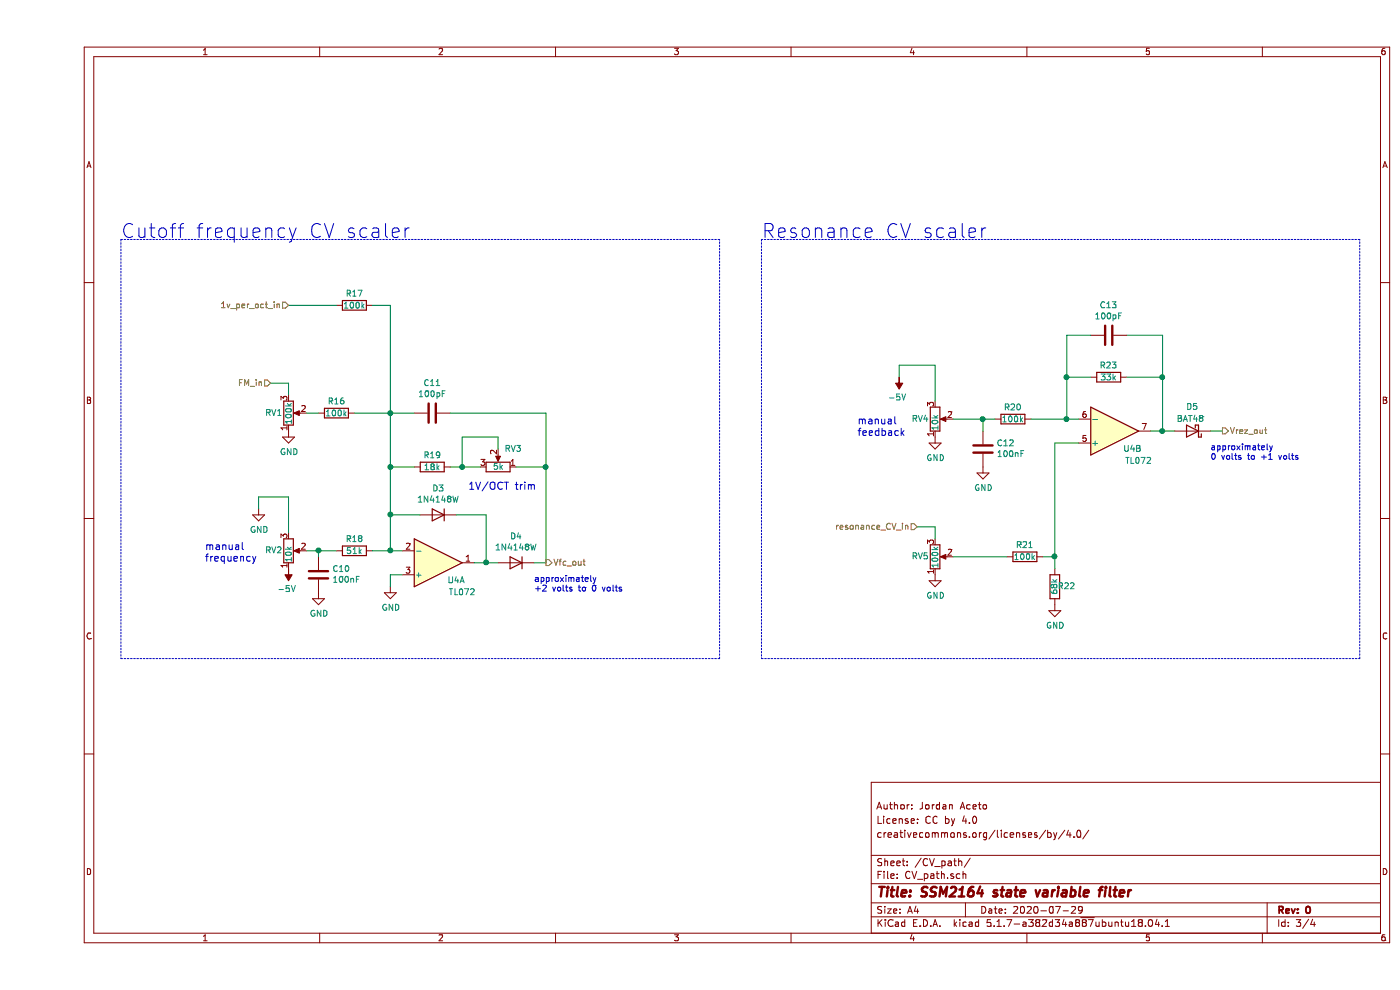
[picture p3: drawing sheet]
EESchema Schematic File Version 4
EELAYER 30 0
EELAYER END
$Descr A4 11693 8268
encoding utf-8
Sheet 3 4
Title "SSM2164 state variable filter"
Date "2020-07-29"
Rev "0"
Comp ""
Comment1 "creativecommons.org/licenses/by/4.0/"
Comment2 "License: CC by 4.0"
Comment3 "Author: Jordan Aceto"
Comment4 ""
$EndDescr
Wire Wire Line
	2950 3900 3150 3900
Wire Wire Line
	3650 4700 3750 4700
Wire Wire Line
	3750 4700 3750 4300
Wire Wire Line
	3750 4300 3500 4300
Wire Wire Line
	3050 4800 2950 4800
Wire Wire Line
	2950 4800 2950 4900
Wire Wire Line
	3200 4300 2950 4300
Connection ~ 2950 4300
Connection ~ 3750 4700
Wire Wire Line
	4150 4700 4250 4700
Wire Wire Line
	2500 4600 2350 4600
Wire Wire Line
	2500 2550 2100 2550
Wire Wire Line
	2950 4600 2800 4600
Wire Wire Line
	2950 2550 2800 2550
Connection ~ 2950 3900
Text Notes 3600 4100 0    60   ~ 0
1V/OCT trim
Wire Wire Line
	2350 3450 2250 3450
Wire Wire Line
	2100 3300 2100 3200
Wire Wire Line
	2100 3200 1950 3200
Wire Wire Line
	2650 3450 2950 3450
Wire Wire Line
	7500 4500 7500 4400
Wire Wire Line
	7500 4400 7350 4400
Text Notes 1400 4700 0    60   ~ 0
manual\nfrequency
Text Notes 6850 3650 0    60   ~ 0
manual\nfeedback
Wire Wire Line
	2950 4600 3050 4600
Wire Wire Line
	2950 4300 2950 4600
Wire Wire Line
	3750 4700 3850 4700
$Comp
L Device:R R17
U 1 1
P 2650 2550
F 0 "R17" V 2550 2550 50  0000 C CNN
F 1 "100k" V 2650 2550 50  0000 C CNN
F 2 "Resistor_SMD:R_0805_2012Metric_Pad1.15x1.40mm_HandSolder" V 2580 2550 50  0001 C CNN
F 3 "~" H 2650 2550 50  0001 C CNN
	1    2650 2550
	0    1    1    0   
$EndComp
$Comp
L Device:R R16
U 1 1
P 2500 3450
F 0 "R16" V 2400 3450 50  0000 C CNN
F 1 "100k" V 2500 3450 50  0000 C CNN
F 2 "Resistor_SMD:R_0805_2012Metric_Pad1.15x1.40mm_HandSolder" V 2430 3450 50  0001 C CNN
F 3 "~" H 2500 3450 50  0001 C CNN
	1    2500 3450
	0    1    1    0   
$EndComp
$Comp
L Device:R R18
U 1 1
P 2650 4600
F 0 "R18" V 2550 4600 50  0000 C CNN
F 1 "51k" V 2650 4600 50  0000 C CNN
F 2 "Resistor_SMD:R_0805_2012Metric_Pad1.15x1.40mm_HandSolder" V 2580 4600 50  0001 C CNN
F 3 "~" H 2650 4600 50  0001 C CNN
	1    2650 4600
	0    1    1    0   
$EndComp
$Comp
L Device:R_POT RV1
U 1 1
P 2100 3450
F 0 "RV1" H 2050 3450 50  0000 R CNN
F 1 "100k" V 2100 3550 50  0000 R CNN
F 2 "Potentiometer_THT:Potentiometer_Alpha_RD901F-40-00D_Single_Vertical" H 2100 3450 50  0001 C CNN
F 3 "~" H 2100 3450 50  0001 C CNN
	1    2100 3450
	1    0    0    1   
$EndComp
$Comp
L Device:R_POT RV2
U 1 1
P 2100 4600
F 0 "RV2" H 2050 4600 50  0000 R CNN
F 1 "10k" V 2100 4700 50  0000 R CNN
F 2 "Potentiometer_THT:Potentiometer_Alpha_RD901F-40-00D_Single_Vertical" H 2100 4600 50  0001 C CNN
F 3 "~" H 2100 4600 50  0001 C CNN
	1    2100 4600
	1    0    0    1   
$EndComp
$Comp
L Diode:1N4148W D3
U 1 1
P 3350 4300
F 0 "D3" H 3350 4083 50  0000 C CNN
F 1 "1N4148W" H 3350 4174 50  0000 C CNN
F 2 "Diode_SMD:D_SOD-123" H 3350 4125 50  0001 C CNN
F 3 "https://www.vishay.com/docs/85748/1n4148w.pdf" H 3350 4300 50  0001 C CNN
	1    3350 4300
	-1   0    0    1   
$EndComp
$Comp
L Diode:1N4148W D4
U 1 1
P 4000 4700
F 0 "D4" H 4000 4483 50  0000 C CNN
F 1 "1N4148W" H 4000 4574 50  0000 C CNN
F 2 "Diode_SMD:D_SOD-123" H 4000 4525 50  0001 C CNN
F 3 "https://www.vishay.com/docs/85748/1n4148w.pdf" H 4000 4700 50  0001 C CNN
	1    4000 4700
	-1   0    0    1   
$EndComp
$Comp
L Device:R_POT RV5
U 1 1
P 7500 4650
F 0 "RV5" H 7450 4650 50  0000 R CNN
F 1 "100k" V 7500 4750 50  0000 R CNN
F 2 "Potentiometer_THT:Potentiometer_Alpha_RD901F-40-00D_Single_Vertical" H 7500 4650 50  0001 C CNN
F 3 "~" H 7500 4650 50  0001 C CNN
	1    7500 4650
	1    0    0    1   
$EndComp
$Comp
L Device:R_POT RV4
U 1 1
P 7500 3500
F 0 "RV4" H 7450 3500 50  0000 R CNN
F 1 "10k" V 7500 3600 50  0000 R CNN
F 2 "Potentiometer_THT:Potentiometer_Alpha_RD901F-40-00D_Single_Vertical" H 7500 3500 50  0001 C CNN
F 3 "~" H 7500 3500 50  0001 C CNN
	1    7500 3500
	1    0    0    1   
$EndComp
$Comp
L Device:R R21
U 1 1
P 8250 4650
F 0 "R21" V 8150 4650 50  0000 C CNN
F 1 "100k" V 8250 4650 50  0000 C CNN
F 2 "Resistor_SMD:R_0805_2012Metric_Pad1.15x1.40mm_HandSolder" V 8180 4650 50  0001 C CNN
F 3 "~" H 8250 4650 50  0001 C CNN
	1    8250 4650
	0    1    1    0   
$EndComp
$Comp
L Device:R R20
U 1 1
P 8150 3500
F 0 "R20" V 8050 3500 50  0000 C CNN
F 1 "100k" V 8150 3500 50  0000 C CNN
F 2 "Resistor_SMD:R_0805_2012Metric_Pad1.15x1.40mm_HandSolder" V 8080 3500 50  0001 C CNN
F 3 "~" H 8150 3500 50  0001 C CNN
	1    8150 3500
	0    1    1    0   
$EndComp
$Comp
L Amplifier_Operational:TL072 U4
U 1 1
P 3350 4700
F 0 "U4" H 3500 4850 50  0000 C CNN
F 1 "TL072" H 3550 4950 50  0000 C CNN
F 2 "Package_SO:SOIC-8_3.9x4.9mm_P1.27mm" H 3350 4700 50  0001 C CNN
F 3 "http://www.ti.com/lit/ds/symlink/tl071.pdf" H 3350 4700 50  0001 C CNN
	1    3350 4700
	1    0    0    1   
$EndComp
$Comp
L Amplifier_Operational:TL072 U4
U 2 1
P 9000 3600
F 0 "U4" H 9150 3750 50  0000 C CNN
F 1 "TL072" H 9200 3850 50  0000 C CNN
F 2 "Package_SO:SOIC-8_3.9x4.9mm_P1.27mm" H 9000 3600 50  0001 C CNN
F 3 "http://www.ti.com/lit/ds/symlink/tl071.pdf" H 9000 3600 50  0001 C CNN
	2    9000 3600
	1    0    0    1   
$EndComp
$Comp
L power:GND #PWR0111
U 1 1
P 2100 3600
F 0 "#PWR0111" H 2100 3350 50  0001 C CNN
F 1 "GND" H 2105 3427 50  0000 C CNN
F 2 "" H 2100 3600 50  0001 C CNN
F 3 "" H 2100 3600 50  0001 C CNN
	1    2100 3600
	1    0    0    -1  
$EndComp
$Comp
L power:GND #PWR0113
U 1 1
P 2950 4900
F 0 "#PWR0113" H 2950 4650 50  0001 C CNN
F 1 "GND" H 2955 4727 50  0000 C CNN
F 2 "" H 2950 4900 50  0001 C CNN
F 3 "" H 2950 4900 50  0001 C CNN
	1    2950 4900
	1    0    0    -1  
$EndComp
Text HLabel 4250 4700 2    50   Output ~ 0
Vfc_out
$Comp
L power:GND #PWR0118
U 1 1
P 7500 3650
F 0 "#PWR0118" H 7500 3400 50  0001 C CNN
F 1 "GND" H 7505 3477 50  0000 C CNN
F 2 "" H 7500 3650 50  0001 C CNN
F 3 "" H 7500 3650 50  0001 C CNN
	1    7500 3650
	1    0    0    -1  
$EndComp
$Comp
L power:GND #PWR0119
U 1 1
P 7500 4800
F 0 "#PWR0119" H 7500 4550 50  0001 C CNN
F 1 "GND" H 7505 4627 50  0000 C CNN
F 2 "" H 7500 4800 50  0001 C CNN
F 3 "" H 7500 4800 50  0001 C CNN
	1    7500 4800
	1    0    0    -1  
$EndComp
Wire Wire Line
	7650 4650 8100 4650
Text HLabel 7350 4400 0    50   Input ~ 0
resonance_CV_in
Text HLabel 2100 2550 0    50   Input ~ 0
1v_per_oct_in
Text HLabel 1950 3200 0    50   Input ~ 0
FM_in
Text HLabel 9900 3600 2    50   Output ~ 0
Vrez_out
Wire Notes Line
	700  5500 5700 5500
Wire Notes Line
	5700 5500 5700 2000
Wire Notes Line
	5700 2000 700  2000
Wire Notes Line
	700  2000 700  5500
Wire Notes Line
	6050 2000 6050 5500
Wire Notes Line
	6050 5500 11050 5500
Wire Notes Line
	11050 5500 11050 2000
Wire Notes Line
	11050 2000 6050 2000
Text Notes 700  2000 0    118  ~ 0
Cutoff frequency CV scaler
Text Notes 6050 2000 0    118  ~ 0
Resonance CV scaler
$Comp
L Device:C C11
U 1 1
P 3300 3450
F 0 "C11" V 3048 3450 50  0000 C CNN
F 1 "100pF" V 3139 3450 50  0000 C CNN
F 2 "Capacitor_SMD:C_0805_2012Metric_Pad1.15x1.40mm_HandSolder" H 3338 3300 50  0001 C CNN
F 3 "~" H 3300 3450 50  0001 C CNN
	1    3300 3450
	0    1    1    0   
$EndComp
Wire Wire Line
	3150 3450 2950 3450
Connection ~ 2950 3450
Wire Wire Line
	2950 3450 2950 3900
Wire Wire Line
	3450 3450 4250 3450
$Comp
L Device:C C12
U 1 1
P 7900 3750
F 0 "C12" H 7785 3704 50  0000 R CNN
F 1 "100nF" H 7785 3795 50  0000 R CNN
F 2 "Capacitor_SMD:C_0805_2012Metric_Pad1.15x1.40mm_HandSolder" H 7938 3600 50  0001 C CNN
F 3 "~" H 7900 3750 50  0001 C CNN
	1    7900 3750
	-1   0    0    1   
$EndComp
Wire Wire Line
	4250 3450 4250 3900
Wire Wire Line
	4000 3900 4250 3900
Connection ~ 4250 3900
Wire Wire Line
	4250 3900 4250 4700
Wire Wire Line
	3700 3900 3550 3900
Wire Wire Line
	3850 3750 3850 3650
Wire Wire Line
	3850 3650 3550 3650
Wire Wire Line
	3550 3650 3550 3900
Connection ~ 3550 3900
Wire Wire Line
	3550 3900 3450 3900
Wire Wire Line
	7650 3500 7900 3500
Wire Wire Line
	7900 3600 7900 3500
$Comp
L power:GND #PWR07
U 1 1
P 7900 3900
F 0 "#PWR07" H 7900 3650 50  0001 C CNN
F 1 "GND" H 7905 3727 50  0000 C CNN
F 2 "" H 7900 3900 50  0001 C CNN
F 3 "" H 7900 3900 50  0001 C CNN
	1    7900 3900
	1    0    0    -1  
$EndComp
$Comp
L Device:C C10
U 1 1
P 2350 4800
F 0 "C10" H 2235 4754 50  0000 R CNN
F 1 "100nF" H 2235 4845 50  0000 R CNN
F 2 "Capacitor_SMD:C_0805_2012Metric_Pad1.15x1.40mm_HandSolder" H 2388 4650 50  0001 C CNN
F 3 "~" H 2350 4800 50  0001 C CNN
	1    2350 4800
	-1   0    0    1   
$EndComp
$Comp
L power:GND #PWR05
U 1 1
P 2350 4950
F 0 "#PWR05" H 2350 4700 50  0001 C CNN
F 1 "GND" H 2355 4777 50  0000 C CNN
F 2 "" H 2350 4950 50  0001 C CNN
F 3 "" H 2350 4950 50  0001 C CNN
	1    2350 4950
	1    0    0    -1  
$EndComp
Wire Wire Line
	2350 4650 2350 4600
Connection ~ 2350 4600
Wire Wire Line
	2350 4600 2250 4600
Wire Wire Line
	8000 3500 7900 3500
Connection ~ 7900 3500
$Comp
L power:-5V #PWR06
U 1 1
P 7200 3150
F 0 "#PWR06" H 7200 3250 50  0001 C CNN
F 1 "-5V" H 7215 3323 50  0000 C CNN
F 2 "" H 7200 3150 50  0001 C CNN
F 3 "" H 7200 3150 50  0001 C CNN
	1    7200 3150
	-1   0    0    1   
$EndComp
Wire Wire Line
	2100 4150 2100 4450
Wire Wire Line
	1850 4150 2100 4150
Wire Wire Line
	1850 4250 1850 4150
$Comp
L power:GND #PWR03
U 1 1
P 1850 4250
F 0 "#PWR03" H 1850 4000 50  0001 C CNN
F 1 "GND" H 1855 4077 50  0000 C CNN
F 2 "" H 1850 4250 50  0001 C CNN
F 3 "" H 1850 4250 50  0001 C CNN
	1    1850 4250
	1    0    0    -1  
$EndComp
Wire Wire Line
	7200 3150 7200 3050
Wire Wire Line
	7200 3050 7500 3050
Wire Wire Line
	7500 3050 7500 3350
$Comp
L power:-5V #PWR04
U 1 1
P 2100 4750
F 0 "#PWR04" H 2100 4850 50  0001 C CNN
F 1 "-5V" H 2115 4923 50  0000 C CNN
F 2 "" H 2100 4750 50  0001 C CNN
F 3 "" H 2100 4750 50  0001 C CNN
	1    2100 4750
	-1   0    0    1   
$EndComp
Wire Wire Line
	8600 3150 8800 3150
Wire Wire Line
	9800 3600 9900 3600
Connection ~ 8600 3150
Wire Wire Line
	8600 3500 8700 3500
$Comp
L Device:R R23
U 1 1
P 8950 3150
F 0 "R23" V 8850 3150 50  0000 C CNN
F 1 "33k" V 8950 3150 50  0000 C CNN
F 2 "Resistor_SMD:R_0805_2012Metric_Pad1.15x1.40mm_HandSolder" V 8880 3150 50  0001 C CNN
F 3 "~" H 8950 3150 50  0001 C CNN
	1    8950 3150
	0    1    1    0   
$EndComp
$Comp
L power:GND #PWR08
U 1 1
P 8500 5050
F 0 "#PWR08" H 8500 4800 50  0001 C CNN
F 1 "GND" H 8505 4877 50  0000 C CNN
F 2 "" H 8500 5050 50  0001 C CNN
F 3 "" H 8500 5050 50  0001 C CNN
	1    8500 5050
	1    0    0    -1  
$EndComp
$Comp
L Device:C C13
U 1 1
P 8950 2800
F 0 "C13" V 8698 2800 50  0000 C CNN
F 1 "100pF" V 8789 2800 50  0000 C CNN
F 2 "Capacitor_SMD:C_0805_2012Metric_Pad1.15x1.40mm_HandSolder" H 8988 2650 50  0001 C CNN
F 3 "~" H 8950 2800 50  0001 C CNN
	1    8950 2800
	0    1    1    0   
$EndComp
Wire Wire Line
	8800 2800 8600 2800
Wire Wire Line
	8600 2800 8600 3150
Wire Wire Line
	8300 3500 8600 3500
Connection ~ 8600 3500
Wire Wire Line
	8400 4650 8500 4650
Connection ~ 2950 4600
Wire Wire Line
	2950 3900 2950 4300
Wire Wire Line
	2950 2550 2950 3450
Wire Wire Line
	8500 4650 8500 3700
Wire Wire Line
	8500 3700 8700 3700
$Comp
L Device:R R22
U 1 1
P 8500 4900
F 0 "R22" H 8400 4900 50  0000 C CNN
F 1 "68k" V 8500 4900 50  0000 C CNN
F 2 "Resistor_SMD:R_0805_2012Metric_Pad1.15x1.40mm_HandSolder" V 8430 4900 50  0001 C CNN
F 3 "~" H 8500 4900 50  0001 C CNN
	1    8500 4900
	-1   0    0    1   
$EndComp
Wire Wire Line
	8500 4750 8500 4650
Connection ~ 8500 4650
Wire Wire Line
	9300 3600 9400 3600
Wire Wire Line
	8600 3150 8600 3500
Wire Wire Line
	9100 3150 9400 3150
Wire Wire Line
	9400 3150 9400 3600
Connection ~ 9400 3600
Wire Wire Line
	9400 3600 9500 3600
Wire Wire Line
	9400 3150 9400 2800
Wire Wire Line
	9400 2800 9100 2800
Connection ~ 9400 3150
$Comp
L Device:D_Schottky D?
U 1 1
P 9650 3600
AR Path="/5F79F1EC/5F2B1490" Ref="D?"  Part="1" 
AR Path="/5F74FEFA/5F2B1490" Ref="D5"  Part="1" 
F 0 "D5" H 9600 3400 50  0000 L CNN
F 1 "BAT48" H 9550 3500 50  0000 L CNN
F 2 "Diode_SMD:D_SOD-123" H 9650 3600 50  0001 C CNN
F 3 "~" H 9650 3600 50  0001 C CNN
	1    9650 3600
	-1   0    0    1   
$EndComp
$Comp
L Device:R_POT RV3
U 1 1
P 3850 3900
F 0 "RV3" V 4000 4100 50  0000 R CNN
F 1 "5k" V 3850 3950 50  0000 R CNN
F 2 "Potentiometer_THT:Potentiometer_Bourns_3296W_Vertical" H 3850 3900 50  0001 C CNN
F 3 "~" H 3850 3900 50  0001 C CNN
	1    3850 3900
	0    1    -1   0   
$EndComp
$Comp
L Device:R R19
U 1 1
P 3300 3900
F 0 "R19" V 3200 3900 50  0000 C CNN
F 1 "18k" V 3300 3900 50  0000 C CNN
F 2 "Resistor_SMD:R_0805_2012Metric_Pad1.15x1.40mm_HandSolder" V 3230 3900 50  0001 C CNN
F 3 "~" H 3300 3900 50  0001 C CNN
	1    3300 3900
	0    1    1    0   
$EndComp
Text Notes 9800 3850 0    50   ~ 0
approximately\n0 volts to +1 volts
Text Notes 4150 4950 0    50   ~ 0
approximately\n+2 volts to 0 volts
$EndSCHEMATC
